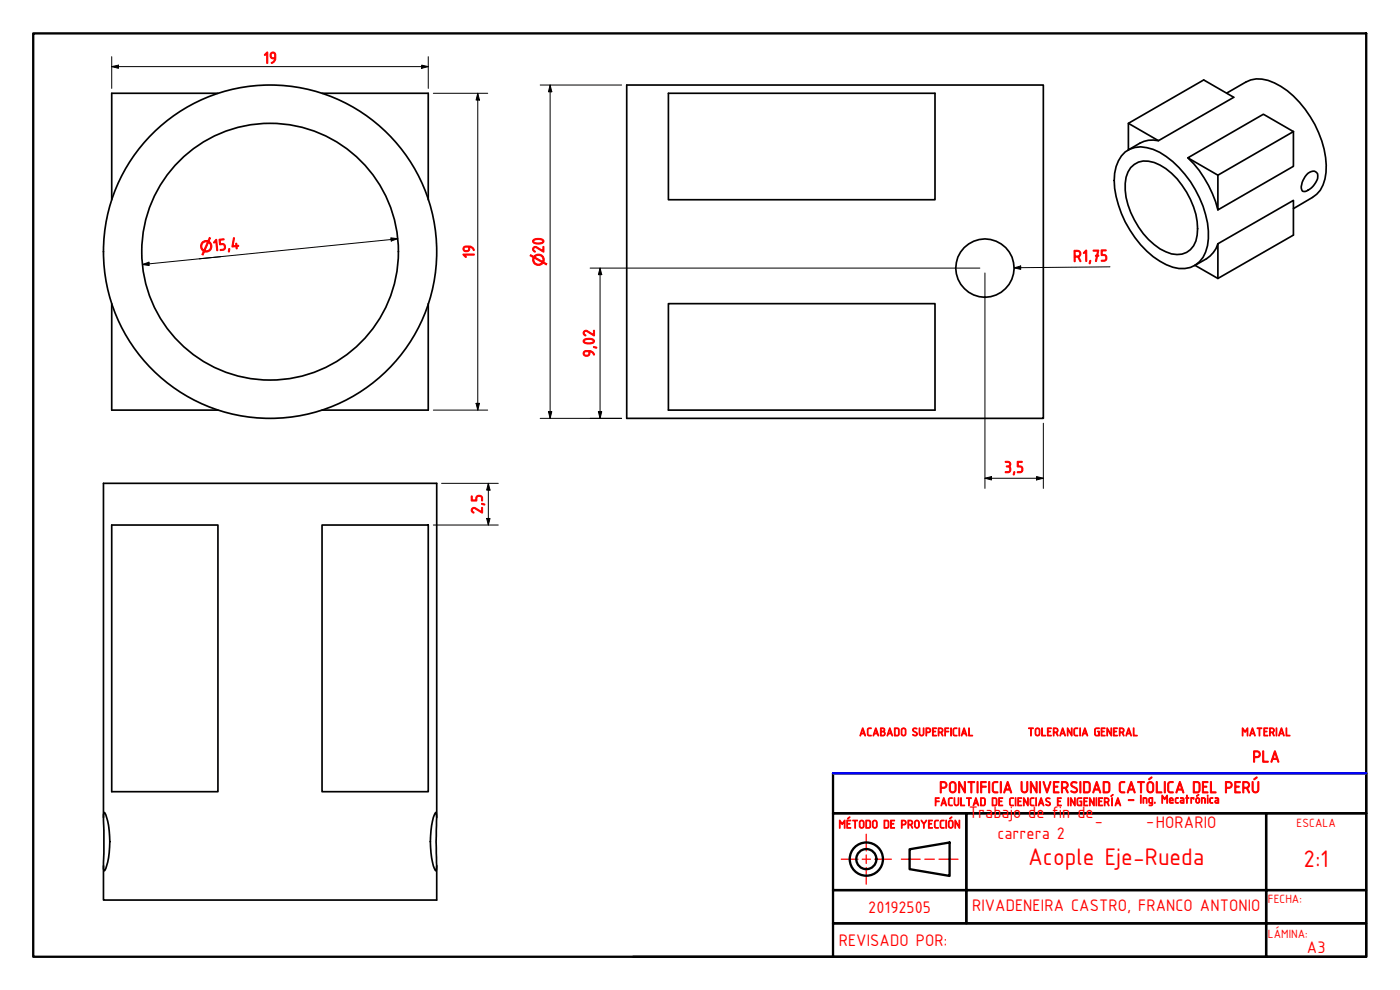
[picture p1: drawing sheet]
<svg xmlns="http://www.w3.org/2000/svg" width="420mm" height="297mm" viewBox="0 0 420 297" stroke-linecap="round" stroke-linejoin="round" font-family="sans-serif">
<!-- layer: Visible (ISO) -->
<g fill="none" stroke="#000" stroke-width=".51">
<path d="M65.4 28h-31.9v31.9M96.6 28h31.9v31.9M188.1 25.5h125v100h-125zM200.6 28h80v31.9h-80zM338.6 37l9.1 5.2 22.6-13-9-5.2-22.7 13v7.9M368.2 27.9l5.7-3.3a8.7 8.7 0 0 1 8.6 .3 29.6 29.6 0 0 1 14.2 17.4 19.8 19.8 0 0 1 .4 13.2l-.9 1.6-1 1.2-7 4.3M388.2 39.5v10.4l-22.7 13.1v-10.4M337.7 45.6a8.3 8.3 0 0 1 8.4-.8 29.2 29.2 0 0 1 15 17.1 20.5 20.5 0 0 1 .7 13.7 7.5 7.5 0 0 1-9.8 4.6 26.5 26.5 0 0 1-14.3-13.6 27 27 0 0 1-3.2-14.6 10.3 10.3 0 0 1 3.2-6.4zM339.3 50.3a6.7 6.7 0 0 1 8.8-.8 23.8 23.8 0 0 1 11.3 19.1 7.5 7.5 0 0 1-3.3 7.1 7 7 0 0 1-6.2-.1 23.2 23.2 0 0 1-12-16.4 11.8 11.8 0 0 1 1.4-8.9zM347.7 42.2a7.8 7.8 0 0 0-5.6 .8l-3.5 2M356.5 47.4l22.7-13.1 9 5.2-22.7 13.1zM356.5 47.4a33.3 33.3 0 0 1 9 15.6"/>
<path d="M392.1 52.4a1.95 1.95 0 0 1 3.3-.3 5.4 5.4 0 0 1-3.3 5.2l-.4 .2a1.07 1.07 0 0 1-1.2-1.6l.5-1.7zM358.6 79.6l6.9 4 22.7-13.1v-10.4l-22.7 13v10.5M365.5 73.1a8.2 8.2 0 0 1-3.4 4.5l-3.6 2.1M33.5 91.1v31.9h31.9M128.5 91.1v31.9h-31.9M200.6 91.1h80v31.9h-80zM33.5 157.5h31.9v80h-31.9zM96.6 157.5h31.9v80h-31.9zM31.1 259.8v10.3h100v-10.3M31.1 245.3v-100.3h100v100.3M31.3 243.8a21.1 21.1 0 0 1 1.5 12.1l-.5 2.8-.6 1.9-.4 .7a13.3 13.3 0 0 1-.1-5.4l-.1-11.4zM130.8 243.8l.3 1.4-.2 7.3 .2 7.3-.3 1.5a16.8 16.8 0 0 1-1.6-8.8 16.8 16.8 0 0 1 1.6-8.7z"/>
<circle cx="81.1" cy="75.5" r="38.5"/>
<circle cx="81.1" cy="75.5" r="50"/>
<circle cx="295.6" cy="80.4" r="8.8"/>
</g>
<!-- layer: Border (ISO) -->
<g fill="none" stroke="#000" stroke-width=".7">
<path d="M10 10h400v277.1h-400zM250 232h160v12h-160zM250 244h40v23.1h-40zM273 254.8l12-2v10l-12-2zM290 244h90v23.1h-90zM380 244h30v23.1h-30zM250 277h130v10.1h-130zM250 267.1h40v9.9h-40zM290 267.1h90v9.9h30v-9.9h-30v9.9h-90zM380 277h30v10.1h-30zM190 287.1h60"/>
<circle cx="260" cy="257.8" r="5"/>
<circle cx="260" cy="257.8" r="3"/>
</g>
<path d="M252.5 257.8h5M258.8 257.8h2.4M260 250.3v5M260 256.5v2.6M262.5 257.8h5M270.5 257.8h5.7M277.6 257.8h2.8M281.8 257.8h5.7M260 260.3v5" fill="none" stroke="#f00" stroke-width=".38"/>
<!-- layer: Dimension (ISO) -->
<g fill="none" stroke="#000" stroke-width=".3">
<path d="M33.5 20l2.1-.5v1zM33.5 20h95M33.5 17v9.5M126.6 19.5l1.9 .5-1.9 .5zM128.5 17v9.5M130 28h16.4M143.4 28l.5 2h-1zM143.4 28v95M162.1 25.5h24.5M165.1 25.5l.5 2h-1zM165.1 25.5v100M42.7 79.4l2-.7 .1 1z"/>
<path d="M66.3 77l-6.5 .6M117.3 71.4l2.1 .2-2 .7zM119.4 71.6l-76.7 7.8M177.1 80.4h117M180.1 80.4l.5 2h-1zM180.1 80.4v45.1M295.6 81.9v64.6M304.4 80.4l1.9-.6v1zM333.1 80.1l-28.7 .3M130 123h16.4M142.9 121h1l-.5 2zM162.1 125.5h24.5"/>
<path d="M164.6 123.5h1l-.5 2zM179.6 123.5h1l-.5 2zM313.1 127v19.5M130 157.5h19.5M132.5 145h17M146 155.6h1.1l-.5 1.9zM146.6 145l.5 2.1h-1.1zM146.6 145v12.5M295.6 143.5l2-.5v1zM295.6 143.5h17.5M311.1 143l2 .5-2 .5z"/>
</g>
<g fill="#000">
<path d="M33.5 20l2.1-.5v1z" fill-rule="evenodd"/>
<path d="M126.6 19.5l1.9 .5-1.9 .5z" fill-rule="evenodd"/>
<path d="M143.4 28l.5 2h-1z" fill-rule="evenodd"/>
<path d="M165.1 25.5l.5 2h-1z" fill-rule="evenodd"/>
<path d="M42.7 79.4l2-.7 .1 1z" fill-rule="evenodd"/>
<path d="M117.3 71.4l2.1 .2-2 .7z" fill-rule="evenodd"/>
<path d="M304.4 80.4l1.9-.6v1z" fill-rule="evenodd"/>
<path d="M180.1 80.4l.5 2h-1z" fill-rule="evenodd"/>
<path d="M142.9 121h1l-.5 2z" fill-rule="evenodd"/>
<path d="M164.6 123.5h1l-.5 2z" fill-rule="evenodd"/>
<path d="M179.6 123.5h1l-.5 2z" fill-rule="evenodd"/>
<path d="M146 155.6h1.1l-.5 1.9z" fill-rule="evenodd"/>
<path d="M146.6 145l.5 2.1h-1.1z" fill-rule="evenodd"/>
<path d="M295.6 143.5l2-.5v1z" fill-rule="evenodd"/>
<path d="M311.1 143l2 .5-2 .5z" fill-rule="evenodd"/>
</g>
<!-- layer: Border (ISO) -->
<path d="M250 232h160" fill="none" stroke="#00f" stroke-width=".7"/>
<g font-size="7.7" fill="#f00">
<text x="308.5" y="259.5">Acople Eje-Rueda</text>
<text x="391.2" y="260.3">2:1</text>
</g>
<g font-size="5.4" fill="#f00">
<text x="290.8" y="245.4">Trabajo de fin de</text>
<text x="299.3" y="251.6">carrera 2</text>
<text x="328.5" y="247.8">-</text>
<text x="344" y="247.8">-HORARIO</text>
<text x="260.5" y="273.8">20192505</text>
<text x="291.7" y="273.4">RIVADENEIRA CASTRO, FRANCO ANTONIO</text>
<text x="251.7" y="283.8">REVISADO POR:</text>
<text x="392.2" y="286.1">A3</text>
</g>
<g font-size="5.3" fill="#f00">
<text x="79" y="19">19</text>
<text x="64" y="75.4" transform="rotate(-6 64 75.4)">15,4</text>
<text x="142.4" y="77.6" transform="rotate(-90 142.4 77.6)">19</text>
<text x="163.3" y="76" transform="rotate(-90 163.3 76)">20</text>
<text x="322" y="78.5">R1,75</text>
<text x="178.4" y="107.2" transform="rotate(-90 178.4 107.2)">9,02</text>
<text x="301.3" y="141.8">3,5</text>
<text x="144.8" y="154.3" transform="rotate(-90 144.8 154.3)">2,5</text>
<text x="375.9" y="228.7">PLA</text>
<text x="281.8" y="237.9">PONTIFICIA UNIVERSIDAD CATÓLICA DEL PERÚ</text>
<text x="338.3" y="241.1">-</text>
</g>
<g font-size="4.5" fill="#f00">
<text x="60.1" y="75.7" transform="rotate(-6 60.1 75.7)">⌀</text>
<text x="163.3" y="79.9" transform="rotate(-90 163.3 79.9)">⌀</text>
</g>
<g font-size="3.9" fill="#f00">
<text x="389.1" y="248">ESCALA</text>
<text x="380.5" y="271.1">FECHA:</text>
<text x="380.5" y="281.5">LÁMINA:</text>
</g>
<g font-size="3.8" fill="#f00">
<text x="257.8" y="220.8">ACABADO SUPERFICIAL</text>
<text x="308.4" y="220.8">TOLERANCIA GENERAL</text>
<text x="372.6" y="220.8">MATERIAL</text>
<text x="280.4" y="241.8">FACULTAD DE CIENCIAS E INGENIERÍA</text>
<text x="342" y="241">Ing. Mecatrónica</text>
<text x="251.7" y="248.5">MÉTODO DE PROYECCIÓN</text>
</g>
</svg>
